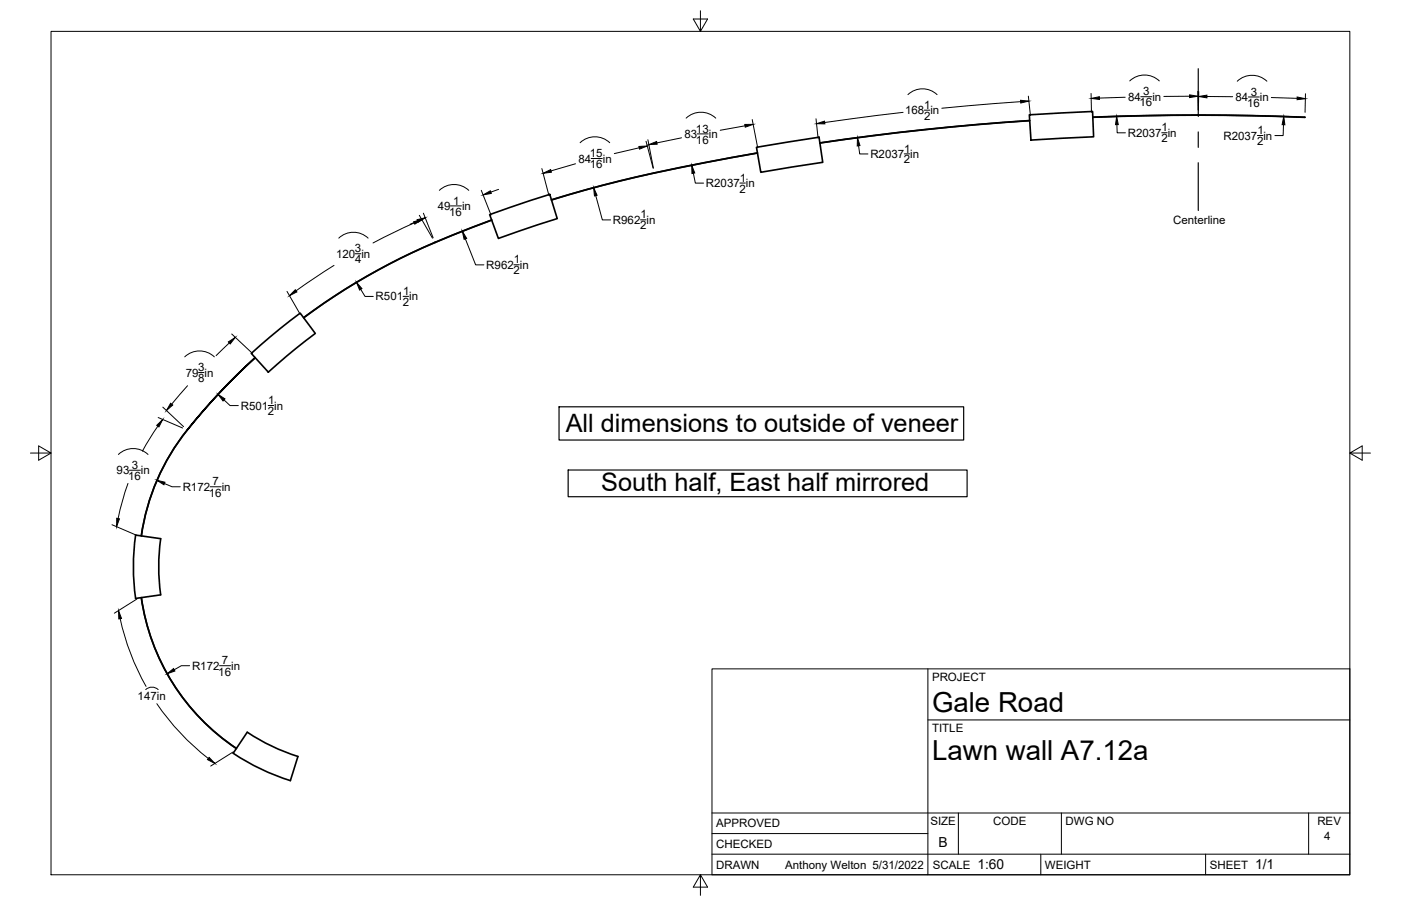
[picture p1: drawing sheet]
<svg xmlns="http://www.w3.org/2000/svg" width="432mm" height="279mm" viewBox="0 0 432 279" stroke-linecap="round" stroke-linejoin="round" font-family="sans-serif">
<!-- layer: Visible -->
<g fill="none" stroke="#000" stroke-width=".51">
<path d="M317.2 35.4l19.5-1 .4 7.8-19.3 1zM317.4 37.2a800.9 800.9 0 0 0-64.7 6.9 827.1 827.1 0 0 1 64.7-6.9M336.8 36.1a777.3 777.3 0 0 1 65.4 .1 828.3 828.3 0 0 0-65.4-.1zM233.2 45.4l19.2-3.1 1.2 7.8-19.1 3zM233.4 47.2a527.6 527.6 0 0 0-63.5 14.4l10.5-3.1 15.9-4 21.2-4.4 15.9-2.9M150.9 66.2l18.5-6.3 2.3 7.5-18.1 6.1zM151.5 67.9l-17.5 6.8a198.1 198.1 0 0 0-40.4 23.3M151.5 67.8a216.3 216.3 0 0 0-54.7 27.9l-3.2 2.3M77.4 109l8.9-7.7 6.2-4.7 4.7 6.2-6 4.6-8.5 7.4zM78.6 110.3a195.9 195.9 0 0 0-20.9 22.3 205.3 205.3 0 0 1 21-22.3M57.7 132.6h.1M57.7 132.6a67.4 67.4 0 0 0-14.2 32.7"/>
<path d="M57.7 132.6a67.3 67.3 0 0 0-14.1 32.7M41.8 165l7.7 1.1a61.3 61.3 0 0 0 0 17.4l-7.7 1.1-.6-5.6-.1-4.2 .2-5.6zM43.5 184.3a67.4 67.4 0 0 0 29.4 46.5M43.6 184.3a67.3 67.3 0 0 0 29.3 46.5M89.5 240.7l-4-1.3-5.1-2.3-3.7-1.9-4.8-2.9 4.3-6.5a61.3 61.3 0 0 0 15.6 7.5l-2.3 7.4"/>
</g>
<!-- layer: Border -->
<path d="M15.7 9.7h400.3v260.1h-400.3zM215.9 3.3v6.4l-2.2-3.8h4.4l-2.2 3.8M9.4 139.7h6.3l-3.8-2.2v4.4l3.8-2.2M416 139.7l3.8 2.2v-4.4l-3.8 2.2h6.4M215.9 269.8l2.2 3.8h-4.4l2.2-3.8v6.3" fill="none" stroke="#000" stroke-width=".31"/>
<!-- layer: Titleblock -->
<path d="M219.4 206.3h196.6v63.5h-196.6zM286 206.3v63.5M286 222h130M219.4 257.1h66.6M219.4 250.7h196.6M295.4 250.7v12.7M327.1 250.7v12.7M403.3 250.7v12.7M219.4 263.4h196.6M320.8 263.4v6.4M371.6 263.4v6.4" fill="none" stroke="#000" stroke-width=".31"/>
<!-- layer: Sketch1 -->
<path d="M175.1 144.9h123v8.3h-123z" fill="none" stroke="#000" stroke-width=".36"/>
<!-- layer: Sketch2 -->
<path d="M369.3 21.2v14.7M369.3 40.7v4.7M369.3 50.2v14.7" fill="none" stroke="#000" stroke-width=".36"/>
<!-- layer: Dimensions -->
<g fill="none" stroke="#000" stroke-width=".31">
<path d="M211.5 36.4a6.6 6.6 0 0 1 9.1 0M229.6 38.8l-7.6 1.4M231.8 36.9l1.7 8.7M251.5 36.6l.6 6M278.3 34.6l-24.1 3.2M279.8 29.2a6.5 6.5 0 0 1 9 0M284.9 34h1.7M314.6 31.3l-24.3 2.1M316.9 29.7l.7 5.9M336.3 28.8l.1 5.8M344.2 38.4l.1 2.6h2.6M346.8 30l-7.9 .2"/>
<path d="M348.2 25a6.6 6.6 0 0 1 9.1 0M351.6 29.8h3.4M366.6 29.7h-7.9M369.2 28.2l.1 5.8M369.5 28.2l-.1 5.8M372 29.8h7.9M381.3 25a6.6 6.6 0 0 1 9.2 0M384.7 29.9h3.4M391.8 30.1l8 .2M395.6 38.5l-.1 3.3h-2.6M402.4 28.9l-.2 5.7M135.4 58.7a6.6 6.6 0 0 1 9.1 0"/>
<path d="M148.3 58.7l3 7.6M153.7 58.4l-2.4 .8M167 52l2.2 8.3M177.4 50.5l-7.6 2.2M178.8 44a6.6 6.6 0 0 1 9.1 0M182.2 48.9h3.4M197 45.6l-7.7 1.8M199.1 43.6l2.2 8.3M199.7 43.1l1.7 8.7M210.1 42.5l-7.6 1.6M213.7 53.4l.6 3.1h2.6M214.9 41.3h3.4"/>
<path d="M228 56.5h1.7M264.6 45l.4 2.5h2.5M278.7 47.5h1.7M358.1 40.9h1.6M387.5 41.8h1.7M104.4 73.4a6.6 6.6 0 0 1 9.1 0M109.5 78.3h1.7M127.7 68.7l-12.7 6.2M128.7 68.2l-2.3 1M129.2 66.4l4.1 7M130.5 65.7l3 7.6M138.8 63.5h3.4"/>
<path d="M143.4 73.7l3.2 8h2.5M183.6 60.3l2.1 7.5h2.5M197.4 67.8h1.7M88.5 89.9l4 7M102.9 81.8l-11.6 7.9M111.2 89.2l1.3 2.2h2.5M124.2 91.4h1.7M158.4 81.7h1.6M56.9 110.1a6.6 6.6 0 0 1 9.2 0M57.8 119l-4.9 5.6M61.2 114.9h1.7M70.7 105.7l-4.1 4"/>
<path d="M71.4 103l6.4 6M48.7 131.4l-4.8 7.7M48.7 128.8l7.6 3.2M50.2 125.6l6.4 6M69 123.3l1.9 1.8h2.5M82.7 125.1h1.6M36.5 140.1a6.6 6.6 0 0 1 9.1 0M39.4 149.1l-1.5 4.8-1.5 6M39.9 145h3.4M50.7 149.1l2.3 1h2.6M64.8 150.1h3.4M34.5 161.8l7.6 3.3"/>
<path d="M37 190.8a74.9 74.9 0 0 0 8 20.9M42.2 184.7l-7 4.4M44.9 212.7a2.78 2.78 0 0 1 3.9 0M48.3 217a74.9 74.9 0 0 0 15.9 16.9M58.4 205.3h-2.5l-2.2 1.2M67.7 205.3h3.4M71.9 231.9l-7 4.3"/>
</g>
<g fill="#000" stroke="#000" stroke-width=".31">
<path d="M229.6 38.4h2.5l-2.4 .8zM251.7 38.1l2.4-.7 .1 .8zM314.5 30.9l2.6 .3-2.5 .6zM336.3 30.4l2.5-.6 .1 .9zM344.2 35.9l.5 2.5h-.9zM366.6 29.3l2.6 .4-2.6 .4zM369.4 29.8l2.6-.5v.9zM395.7 35.9l.3 2.6-.8-.1zM399.8 29.9l2.5 .5-2.5 .4zM148.9 60.1l2.2-1.3 .3 .8zM167.4 53.4l2.3-1.1 .2 .8zM196.9 45.2l2.6-.2-2.4 1z"/>
<path d="M200 44.6l2.4-1 .1 .9zM213.2 50.9l.9 2.4-.8 .2zM264.3 42.4l.7 2.5-.8 .1zM127.5 68.4l2.5-.7-2.2 1.4zM128.5 67.8l2.5-.6-2.1 1.3zM142.5 71.3l1.3 2.2-.8 .3zM183 57.9l1 2.3-.8 .2zM91 89.3l.5 .7-2.3 1.2zM109.9 87.1l1.6 1.9-.7 .5zM70.4 105.5l2.1-1.5-1.5 2.1zM48.3 131.2l1.8-1.8-1.1 2.3zM52.6 124.4l.6 .5-1.9 1.7z"/>
<path d="M67.2 121.6l2.1 1.4-.6 .7zM36 159.8l.8 .2-.9 2.4zM48.3 148.1l2.5 .6-.3 .8zM36.5 188.3l.9 2.4-.8 .2zM51.5 207.8l2-1.6 .4 .7zM64.5 233.6l1.7 1.8-2.3-1.1z"/>
</g>
<!-- layer: Sketch3 -->
<path d="M172.3 125.5h124.7v10.2h-124.7z" fill="none" stroke="#000" stroke-width=".36"/>
<g font-size="8.5">
<text x="287.3" y="219.5">Gale Road</text>
<text x="287.3" y="234.5">Lawn wall A7.12a</text>
</g>
<g font-size="7.8">
<text x="174.3" y="133.3">All dimensions to outside of veneer</text>
<text x="185.3" y="151.3">South half, East half mirrored</text>
</g>
<g font-size="4.3">
<text x="289.3" y="261.2">B</text>
<text x="301.2" y="268.1">1:60</text>
<text x="386.8" y="268.1">1/1</text>
</g>
<g font-size="3.5">
<text x="352.3" y="29.4">3</text>
<text x="385.5" y="29.5">3</text>
<text x="279" y="35.2">168 in</text>
<text x="284.9" y="33.5">1</text>
<text x="347.7" y="31.1">84</text>
<text x="351.2" y="32.8">16</text>
<text x="355.2" y="31.1">in</text>
<text x="380.8" y="31.2">84</text>
<text x="384.4" y="32.9">16</text>
<text x="388.3" y="31.2">in</text>
<text x="214.5" y="40.9">13</text>
<text x="284.8" y="36.9">2</text>
<text x="358" y="40.5">1</text>
<text x="387.5" y="41.4">1</text>
<text x="210.9" y="42.6">83</text>
<text x="214.5" y="44.3">16</text>
<text x="218.5" y="42.6">in</text>
<text x="278.7" y="47">1</text>
<text x="347.6" y="42.2">R2037 in</text>
<text x="357.9" y="43.9">2</text>
<text x="377.1" y="43.1">R2037 in</text>
<text x="387.5" y="44.7">2</text>
<text x="178.3" y="50.1">84</text>
<text x="181.8" y="48.5">15</text>
<text x="181.8" y="51.9">16</text>
<text x="185.8" y="50.1">in</text>
<text x="268.2" y="48.7">R2037 in</text>
<text x="278.6" y="50.4">2</text>
<text x="217.6" y="57.7">R2037 in</text>
<text x="227.9" y="59.4">2</text>
<text x="228" y="56">1</text>
<text x="134.9" y="64.8">49</text>
<text x="139.7" y="63.1">1</text>
<text x="142.4" y="64.8">in</text>
<text x="138.5" y="66.5">16</text>
<text x="188.9" y="69.1">R962 in</text>
<text x="197.3" y="70.8">2</text>
<text x="197.4" y="67.4">1</text>
<text x="361.6" y="69.1">Centerline</text>
<text x="109.4" y="77.8">3</text>
<text x="103.6" y="79.5">120 in</text>
<text x="109.4" y="81.2">4</text>
<text x="149.9" y="82.9">R962 in</text>
<text x="158.3" y="81.2">1</text>
<text x="158.3" y="84.6">2</text>
<text x="115.8" y="92.7">R501 in</text>
<text x="124.1" y="94.4">2</text>
<text x="124.2" y="91">1</text>
<text x="57.3" y="116.2">79 in</text>
<text x="61.1" y="114.5">3</text>
<text x="61.1" y="117.9">8</text>
<text x="82.7" y="124.6">1</text>
<text x="74.2" y="126.3">R501 in</text>
<text x="82.5" y="128">2</text>
<text x="35.9" y="146.3">93</text>
<text x="39.5" y="148">16</text>
<text x="40.6" y="144.6">3</text>
<text x="43.5" y="146.3">in</text>
<text x="65.5" y="149.7">7</text>
<text x="56.3" y="151.4">R172</text>
<text x="64.4" y="153.1">16</text>
<text x="68.3" y="151.4">in</text>
<text x="59.2" y="206.6">R172</text>
<text x="67.3" y="208.3">16</text>
<text x="68.4" y="204.9">7</text>
<text x="71.2" y="206.6">in</text>
<text x="287.3" y="210.1">PROJECT</text>
<text x="42.4" y="216">147in</text>
<text x="287.3" y="225.8">TITLE</text>
<text x="220.7" y="255.2">APPROVED</text>
<text x="286.7" y="254.5">SIZE</text>
<text x="306.1" y="254.5">CODE</text>
<text x="328.4" y="254.5">DWG NO</text>
<text x="406" y="254.5">REV</text>
<text x="220.7" y="261.5">CHECKED</text>
<text x="408.1" y="259.1">4</text>
<text x="220.7" y="267.9">DRAWN</text>
<text x="242" y="267.9">Anthony Welton 5/31/2022</text>
<text x="287.5" y="267.9">SCALE</text>
<text x="322.1" y="267.9">WEIGHT</text>
<text x="372.9" y="267.9">SHEET</text>
</g>
</svg>
